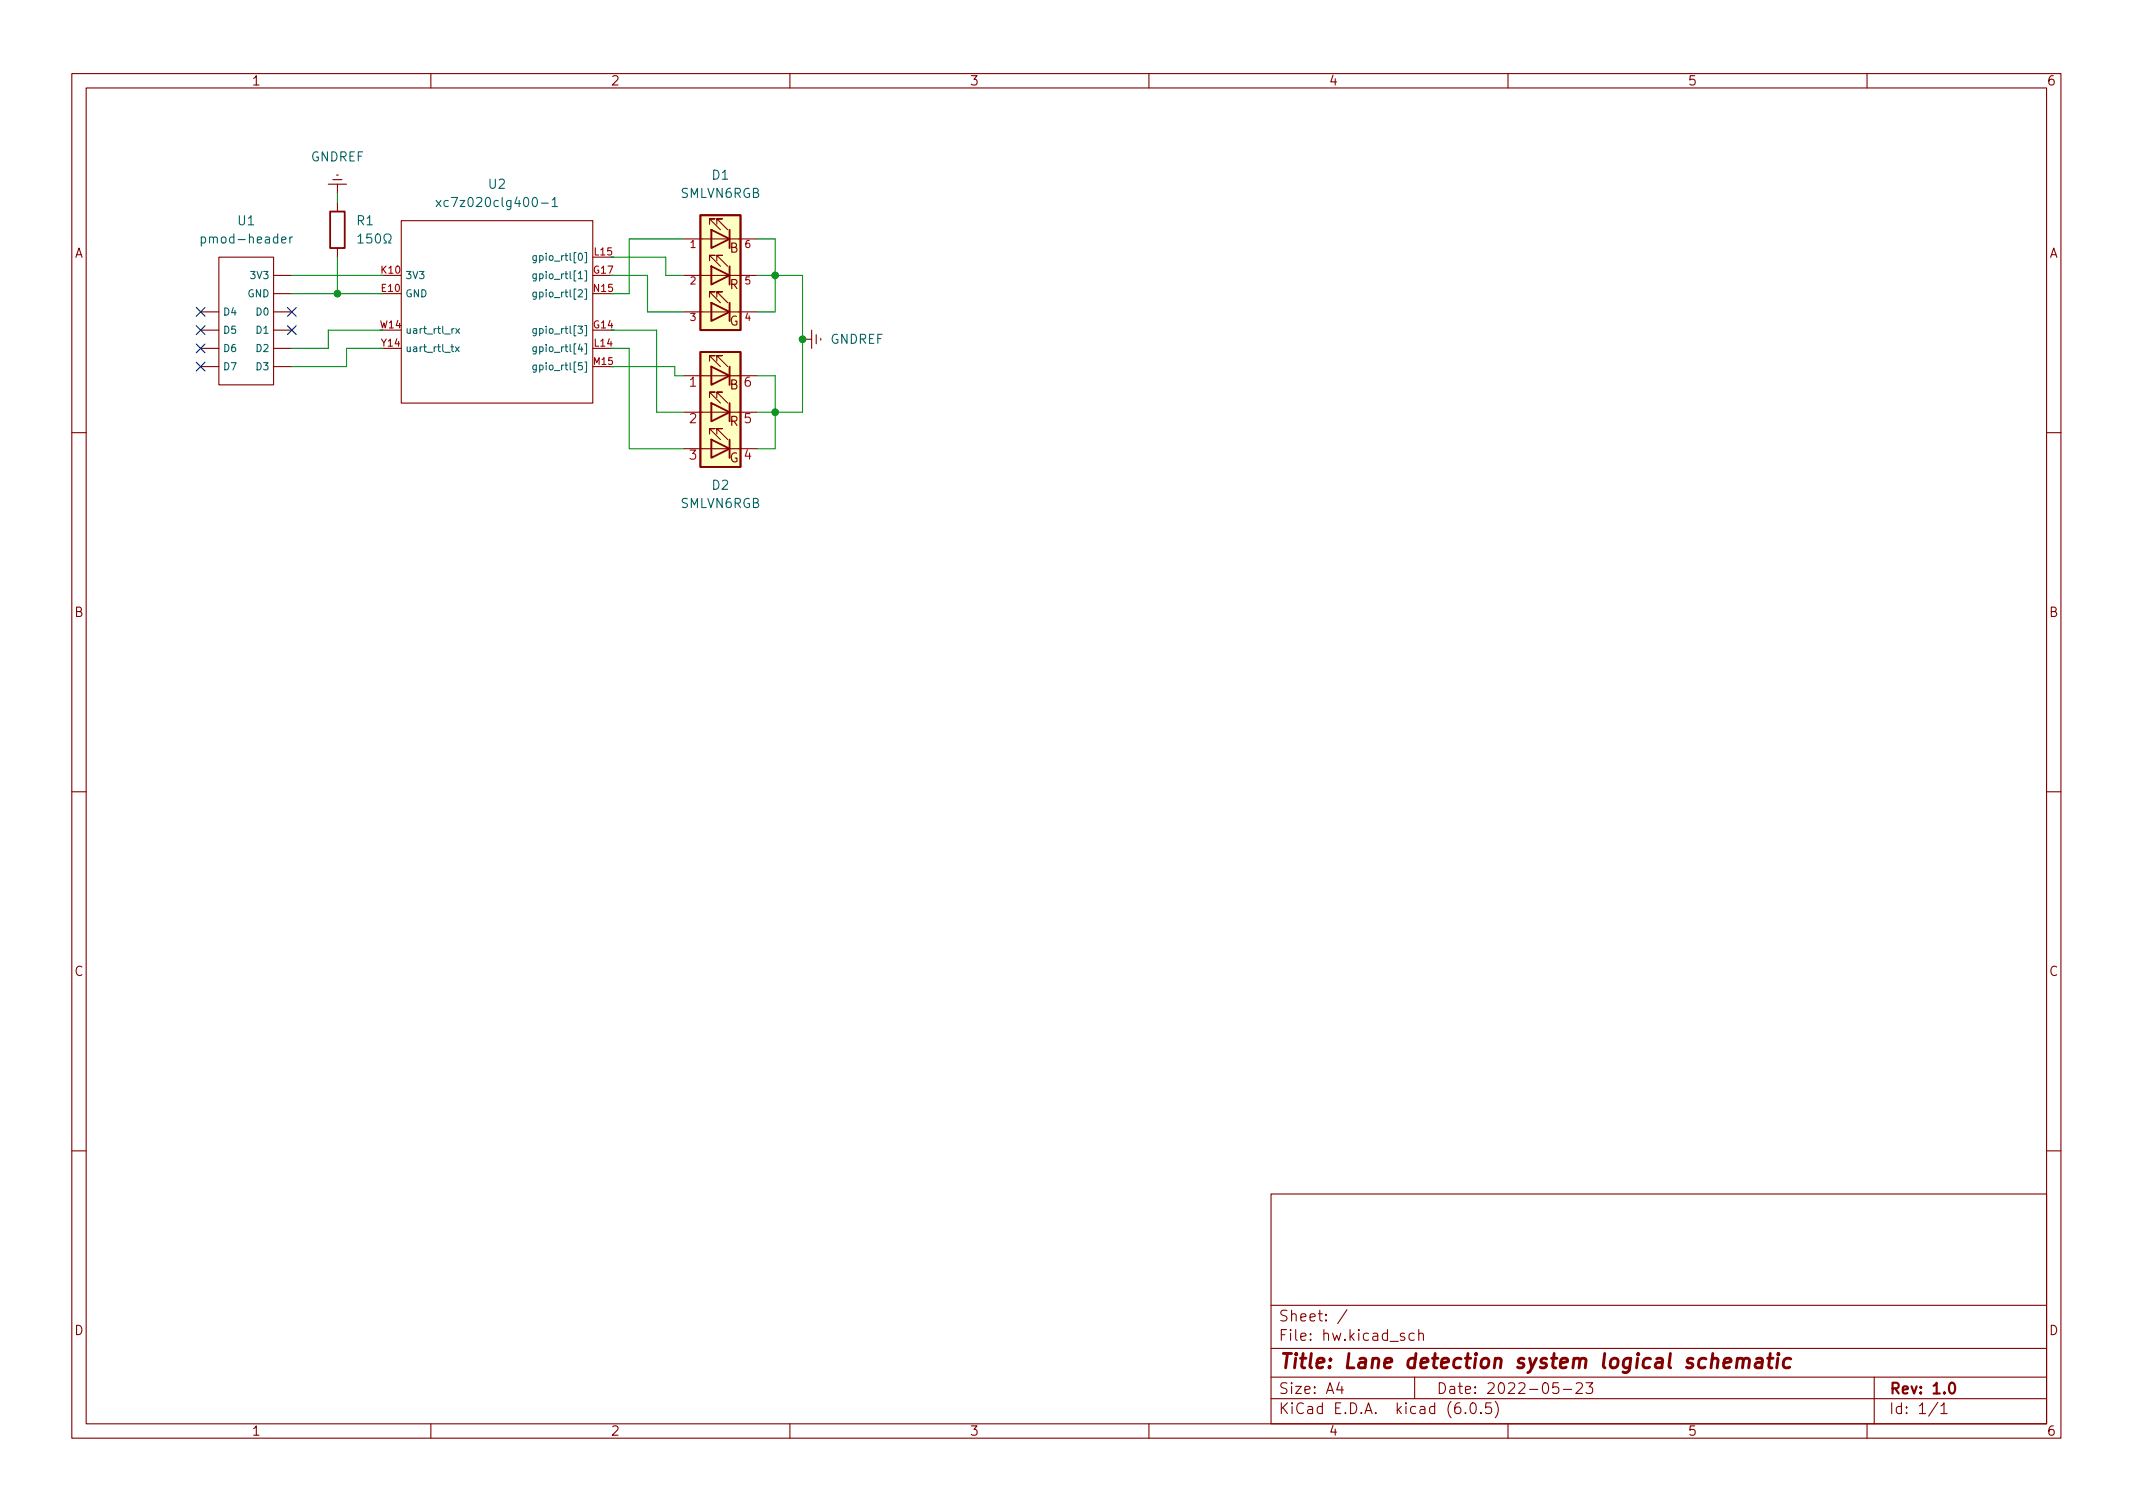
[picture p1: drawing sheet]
<svg xmlns="http://www.w3.org/2000/svg" width="297mm" height="210mm" viewBox="0 0 297 210" stroke-linecap="round" stroke-linejoin="round" font-family="sans-serif">
<g fill="none" stroke="#840000" stroke-width=".15">
<path d="M10 10.2h277v190.1h-277zM12 12.2h273v186.1h-273zM60 10.2v2M110 10.2v2M160 10.2v2M210 10.2v2M260 10.2v2M30.5 35.8h7.6v17.8h-7.6zM38.1 38.3h2.5M45.7 25.6h2.6M46.4 25h1.2M46.9 24.4h.2"/>
<path d="M47 25.6v1.3M47 28.2v1.3M47 34.5v1.3M52.9 38.3h3M55.9 30.7h26.6v25.4h-26.6zM82.5 38.3h3M82.5 35.8h3M95.2 38.3h10.2M95.2 33.3h10.2M98.8 36.3v-.7h.8h-.8l1.5 1.5M98.8 31.2v-.7h.8h-.8l1.5 1.5M99.1 37.1v2.5z"/>
<path d="M99.1 37.1h.1M99.1 32v2.5zM99.1 32h.1M99.8 36.3v-.7h.8h-.8l1.5 1.5M99.8 31.2v-.7h.8h-.8l1.5 1.5M101.6 37.1v2.5M101.6 32v2.5M27.9 43.4h2.6M27.9 46h2.6M27.9 48.5h2.6M27.9 51h2.6M38.1 43.4h2.5"/>
<path d="M38.1 46h2.5M38.1 48.5h2.5M38.1 51h2.5M38.1 40.9h2.5M52.9 46h3M52.9 48.5h3M52.9 40.9h3M82.5 46h3M82.5 48.5h3M82.5 51h3M82.5 40.9h3M95.2 43.4h6.4"/>
<path d="M95.2 57.4h10.2M95.2 52.3h10.2M98.8 55.4v-.8h.8h-.8l1.5 1.5M98.8 50.3v-.8h.8h-.8l1.5 1.5M98.8 41.4v-.8h.8h-.8l1.5 1.6M99.1 56.1v2.6zM99.1 56.1h.1M99.1 51v2.6zM99.1 51h.1M99.8 55.4v-.8h.8h-.8l1.5 1.5M99.8 50.3v-.8h.8h-.8l1.5 1.5M99.8 41.4v-.8h.8h-.8l1.5 1.6"/>
<path d="M101.6 56.1v2.6M101.6 51v2.6M102.9 43.4h2.5M111.8 47.2h1.2M113 46v2.5M113.7 46.6v1.3M114.3 47.1v.3M10 60.2h2M95.2 62.5h6.4M98.8 60.4v-.7h.8h-.8l1.5 1.5M99.8 60.4v-.7h.8h-.8l1.5 1.5M102.9 62.5h2.5"/>
<path d="M285 60.2h2M10 110.2h2M285 110.2h2M10 160.2h2M177 166.3h108v32h-108zM285 160.2h2M60 198.3v2M110 198.3v2M160 198.3v2M177 194.8h108M177 191.8h108M177 187.8h108"/>
<path d="M177 181.8h108M186.5 192.5l-.4 1h1M186.9 193v1M187.6 182.4l-1.3 1.9M196.9 185.7l-.4-.1-.3 .3v.4l.2 .3h.1h.4M197 191.8v3M197.6 185.8a.37 .37 0 0 1 .6 0v.8M197.6 185.1v1.5M204.1 196.7v.1h-.1l.1-.1v.1M204.9 195.4a.36 .36 0 0 1 .6 .2 .77 .77 0 0 1-.4 1.2 1 1 0 0 1-.2-1.4zM206.2 196.7l.1 .1h-.1h-.1l.1-.1v.1M207.6 195.3h-.7v.7l.2-.1 .5 .1 .1 .2-.1 .5-.2 .1h-.3l-.2-.1"/>
<path d="M208.2 195.1a1.72 1.72 0 0 1 0 2.3M210 198.3v2M217 192.5h-.7l-.1 .7 .2-.1 .5 .1 .2 .2-.1 .5-.2 .1h-.4l-.2-.1M217.7 193.5h1.2M219.5 192.7l.2-.2 .5 .1a.41 .41 0 0 1 .1 .6l-.9 .8h1M220.9 192.5h.9l-.5 .6a.41 .41 0 0 1 .5 .3v.3l-.2 .3h-.5l-.2-.1M260 198.3v2M261 191.8v6.5M269.9 195.3l-1.3 1.9M270.3 195.8l.4-.5v1.5M270.3 196.8h.9"/>
</g>
<path d="M271.6 192.6a.36 .36 0 0 1 .6 .2 .77 .77 0 0 1-.4 1.2 1 1 0 0 1-.2-1.4z" fill="none" stroke="#840000" stroke-width=".3"/>
<path d="M240.1 189.8l.9-.2v-.4l-.6-.1-.3 .3-.1 .8 .1 .2 .2 .1 .6-.1M241.9 189.3a.49 .49 0 0 1 .9 .1l-.1 1.1M242 189.1l-.2 1.4M242.8 189.4a.5 .5 0 0 1 .8-.2v.2l-.1 1.1M244.6 189.2l.2-.1 .6 .1 .1 .2-.2 1.1M245.4 189.6l-.6 .1a.4 .4 0 0 0-.4 .3 .4 .4 0 0 0 .3 .5l.6-.1M246.2 189.1h.7M246.5 188.5l-.2 1.7 .1 .2 .4 .1M247.6 189.1l-.2 1.4M247.7 188.5l-.1 .1v.1l.2-.1-.1-.1-.1 .2M249.4 189.2a.66 .66 0 0 0-1 .3l-.1 .6 .2 .3 .2 .1 .5-.1" fill="none" stroke="#840000" stroke-width=".4"/>
<g fill="none" stroke="#006464" stroke-width=".15">
<path d="M28 33.1l.4-.1 .2 .2v.4l-.1 .2h-.5M28 33v1.3M40.4 33v.8M40.7 33l-.2 .1-.1 .1M49.9 32.9l.3-.3v1.2M49.9 33.8h.7M51.7 32.6h-.6v.6l.1-.1h.5l.1 .2-.1 .4-.2 .1h-.3l-.1-.1M52.5 32.6h.2a.79 .79 0 0 1 0 1.2h-.1a.84 .84 0 0 1-.1-1.2zM53.5 33.8h.3v-.2a.54 .54 0 0 1-.3-.7 .54 .54 0 0 1 .8-.3 .58 .58 0 0 1-.2 1v.2h.3M60.7 27.9l.7 .9M61.4 27.9l-.7 .9M74.7 38.1v.8l-.2 .2h-.2"/>
<path d="M74.7 38.2l-.3-.1-.2 .2 .1 .5h.4M74.7 35.6v.8l-.2 .2-.2-.1M74.7 35.6h-.3l-.2 .2 .1 .4h.4M75.4 28.3h1M76.9 27.9l.4-.4v1.3M76.9 28.8h.7M62.8 48.3h.4M62.9 48v.8l.3 .2M63.2 45.8l-.3 .1M63.4 48.3l.5 .7M63.5 45.8l.5 .6M63.9 48.3l-.5 .7"/>
<path d="M64 45.8l-.5 .6M74.7 45.8v.8l-.2 .2-.2-.1M74.7 45.8h-.3l-.2 .1 .1 .5h.4M74.7 48.3v.8l-.2 .2-.2-.1M74.7 48.3h-.3l-.2 .2 .1 .4h.4M74.7 50.8v.8l-.2 .2h-.2M74.7 50.9l-.3-.1-.2 .2 .1 .5h.4M74.7 40.7v.8l-.2 .2-.2-.1M74.7 40.7h-.3l-.2 .2 .1 .4h.4"/>
</g>
<g fill="#ffffc2" stroke="#ffffc2" stroke-width=".14">
<path d="M97.5 49h5.6v16h-5.6z"/>
<path d="M97.5 30h5.6v16h-5.6z"/>
</g>
<g fill="none" stroke="#840000" stroke-width=".25">
<path d="M46 29.5h2v5h-2zM97.5 30h5.6v16h-5.6zM99.1 37.1l2.5 1.2-2.5 1.3zM99.1 32l2.5 1.3-2.5 1.2zM101.6 32v2.5M101.6 37.1v2.5M97.5 49h5.6v16h-5.6zM99.1 56.1l2.5 1.3-2.5 1.3zM99.1 51l2.5 1.3-2.5 1.3zM99.1 42.2l2.5 1.2-2.5 1.3zM101.6 42.2v2.5M101.6 51v2.6"/>
<path d="M101.6 56.1v2.6M99.1 61.2l2.5 1.3-2.5 1.2zM101.6 61.2v2.5"/>
</g>
<g fill="none" stroke="#009600" stroke-width=".15">
<path d="M40.6 38.3h12.7M47 26.9v1.3M47 35.8v5.1M85.1 38.3h5.1v5.1h5M85.1 35.8h7.6v2.5h2.5M95.2 33.3h-7.6v7.6h-2.5M105.4 38.3h6.4v19.1h-6.4M105.4 33.3h2.5v10.1h-2.5M40.6 40.9h12.7M53.3 46h-7.6v2.5h-5.1M53.3 48.5h-5v2.5h-7.7M85.1 46h6.3v11.4h3.8"/>
<path d="M85.1 51h8.9v1.3h1.2M85.1 48.5h2.5v14h7.6M105.4 52.3h2.5v10.2h-2.5"/>
</g>
<path d="M27.3 45.4l1.2 1.2M27.3 50.4l1.2 1.3M27.3 42.8l1.2 1.2M27.3 47.9l1.2 1.2M28.5 45.4l-1.2 1.2M28.5 50.4l-1.2 1.3M28.5 42.8l-1.2 1.2M28.5 47.9l-1.2 1.2M40 45.4l1.2 1.2M40 42.8l1.2 1.2M41.2 45.4l-1.2 1.2M41.2 42.8l-1.2 1.2" fill="none" stroke="#000084" stroke-width=".15"/>
<g fill="#009600" stroke="#009600" stroke-width=".15">
<circle cx="107.9" cy="38.3" r=".46"/>
<circle cx="111.8" cy="47.2" r=".46"/>
<circle cx="107.9" cy="57.4" r=".46"/>
<circle cx="47" cy="40.9" r=".46"/>
</g>
<text font-size="2.8" fill="#840000" x="178" y="190.6">Title: Lane detection system logical schematic</text>
<g font-size="2.1" fill="#840000">
<text x="178" y="184">Sheet: /</text>
<text x="178" y="186.7">File: hw.kicad_sch</text>
<text x="178" y="196.9">KiCad E.D.A. kicad (6.0.5)</text>
<text x="178" y="194.1">Size: A4</text>
<text x="200" y="194.1">Date: 2022-05-23</text>
<text x="263" y="194.1">Rev: 1.0</text>
<text x="263" y="196.9">Id: 1/1</text>
</g>
<g font-size="1.8" fill="#840000">
<text x="35" y="11.9">1</text>
<text x="85" y="11.9">2</text>
<text x="135" y="11.9">3</text>
<text x="185" y="11.9">4</text>
<text x="235" y="11.9">5</text>
<text x="285" y="11.9">6</text>
<text x="10.3" y="35.9">A</text>
<text x="101.6" y="35.2">B</text>
<text x="285.3" y="35.9">A</text>
<text x="101.6" y="40.3">R</text>
<text x="101.5" y="45.3">G</text>
<text x="101.6" y="54.2">B</text>
<text x="101.6" y="59.3">R</text>
<text x="101.5" y="64.4">G</text>
<text x="10.3" y="85.9">B</text>
<text x="285.3" y="85.9">B</text>
<text x="10.3" y="135.9">C</text>
<text x="285.3" y="135.9">C</text>
<text x="10.3" y="185.9">D</text>
<text x="285.3" y="185.9">D</text>
<text x="35" y="199.9">1</text>
<text x="85" y="199.9">2</text>
<text x="135" y="199.9">3</text>
<text x="185" y="199.9">4</text>
<text x="235" y="199.9">5</text>
<text x="285" y="199.9">6</text>
</g>
<g font-size="1.8" fill="#006464">
<text x="43.3" y="22.5">GNDREF</text>
<text x="62.3" y="28.8">xc7z020clg400-1</text>
<text x="68.1" y="26.3">U2</text>
<text x="94.8" y="27.6">SMLVN6RGB</text>
<text x="99.2" y="25">D1</text>
<text x="28.7" y="33.9">pmod-header</text>
<text x="33.2" y="31.4">U1</text>
<text x="49.7" y="31.4">R1</text>
<text x="115.6" y="47.9">GNDREF</text>
<text x="94.8" y="70.7">SMLVN6RGB</text>
<text x="99.2" y="68.2">D2</text>
</g>
<g font-size="1.8" fill="#a90000">
<text x="96" y="53.8">1</text>
<text x="103.6" y="53.8">6</text>
<text x="96" y="58.9">2</text>
<text x="103.6" y="58.9">5</text>
<text x="96" y="64">3</text>
<text x="103.6" y="64">4</text>
</g>
<g font-size="1.4" fill="#a90000">
<text x="82.8" y="35.6">L15</text>
<text x="96.1" y="34.5">1</text>
<text x="103.8" y="34.5">6</text>
<text x="53.1" y="38.1">K10</text>
<text x="53.2" y="40.6">E10</text>
<text x="82.7" y="38.1">G17</text>
<text x="82.7" y="40.6">N15</text>
<text x="96.1" y="39.6">2</text>
<text x="103.8" y="39.6">5</text>
<text x="53" y="45.7">W14</text>
<text x="82.7" y="45.7">G14</text>
<text x="96.1" y="44.7">3</text>
<text x="103.8" y="44.7">4</text>
<text x="53.2" y="48.3">Y14</text>
<text x="82.8" y="48.3">L14</text>
</g>
<g font-size="1.4" fill="#006464">
<text x="34.5" y="41.4">GND</text>
<text x="35.1" y="38.8">3V3</text>
<text x="56.4" y="41.4">GND</text>
<text x="56.4" y="38.8">3V3</text>
<text x="75.2" y="38.8">gpio_rtl[1]</text>
<text x="75.2" y="36.3">gpio_rtl[0]</text>
<text x="75.2" y="41.4">gpio_rtl[2]</text>
<text x="31" y="43.9">D4</text>
<text x="31" y="46.5">D5</text>
<text x="35.8" y="43.9">D0</text>
<text x="35.8" y="46.5">D1</text>
<text x="56.4" y="46.5">uart_rtl_rx</text>
<text x="75.2" y="46.5">gpio_rtl[3]</text>
<text x="31" y="49">D6</text>
<text x="31" y="51.5">D7</text>
<text x="35.8" y="49">D2</text>
<text x="35.8" y="51.5">D3</text>
<text x="56.4" y="49">uart_rtl_tx</text>
<text x="75.2" y="49">gpio_rtl[4]</text>
<text x="75.2" y="51.5">gpio_rtl[5]</text>
</g>
<text font-size="1.3" fill="#a90000" x="82.7" y="50.8">M15</text>
</svg>
